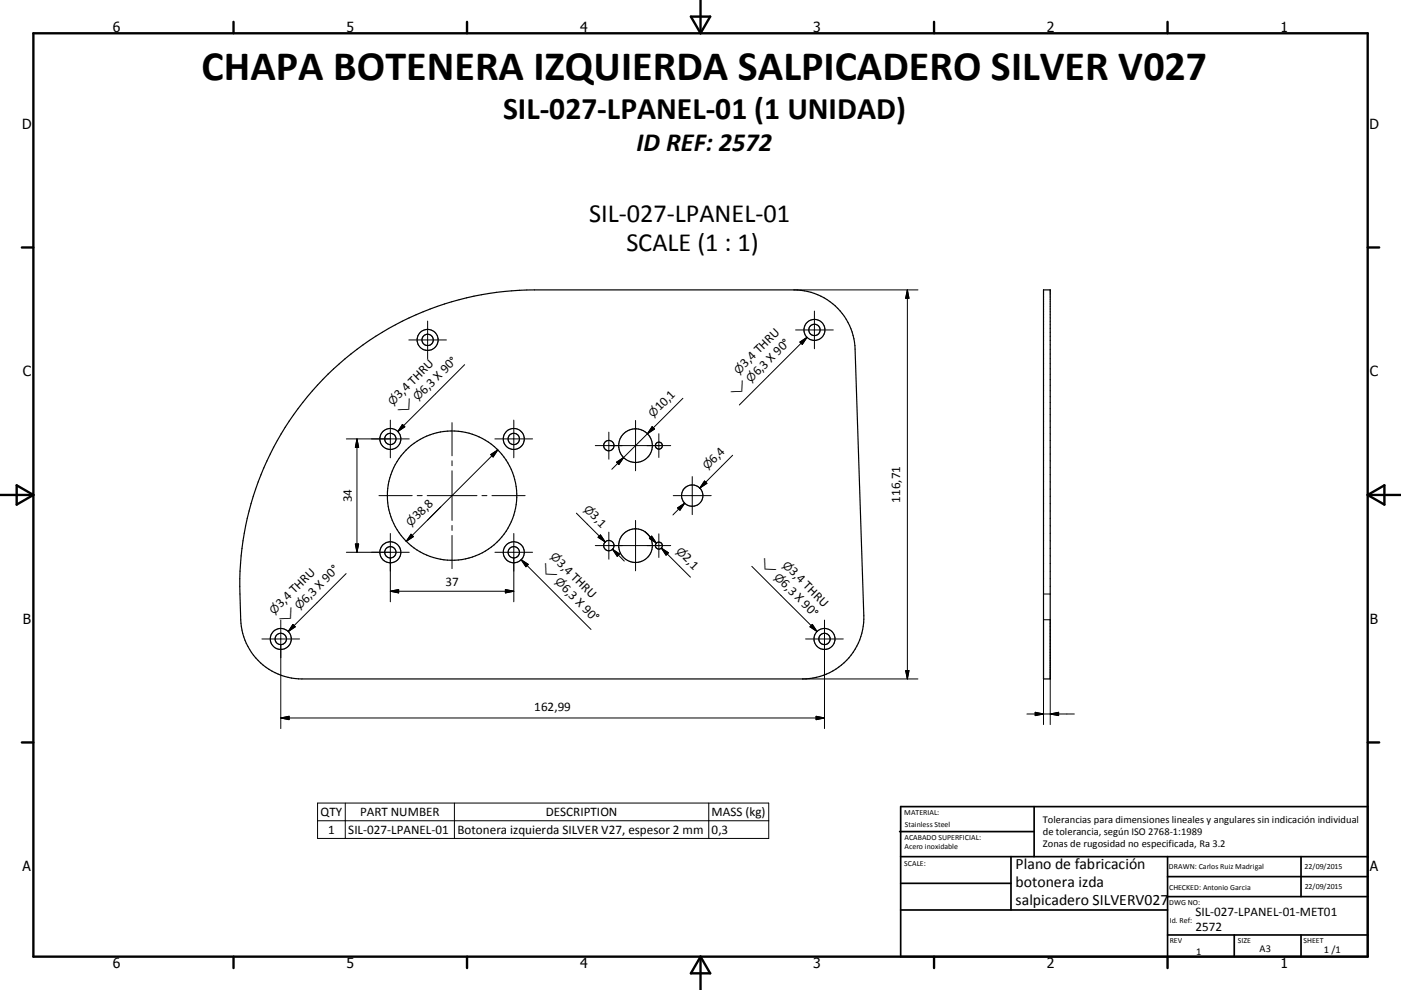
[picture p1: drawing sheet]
<svg xmlns="http://www.w3.org/2000/svg" width="420mm" height="297mm" viewBox="0 0 420 297" stroke-linecap="round" stroke-linejoin="round" font-family="sans-serif">
<g fill="none" stroke="#000" stroke-width=".36">
<path d="M312.9 87h2v116.7h-2zM98.4 112.2a88.6 88.6 0 0 1 61.8-25.2h77.8a18.3 18.3 0 0 1 18.4 17.7l2.6 80a18.4 18.4 0 0 1-18.4 19h-150.1a18.4 18.4 0 0 1-18.3-17.8l-.3-7.7a88.5 88.5 0 0 1 26.5-66z"/>
<circle cx="244.2" cy="99" r="3.1"/>
<circle cx="244.2" cy="99" r="1.7"/>
<circle cx="128.2" cy="102" r="3.2"/>
<circle cx="128.2" cy="102" r="1.7"/>
<circle cx="117" cy="131.7" r="3.2"/>
<circle cx="117" cy="131.7" r="1.7"/>
<circle cx="154" cy="131.7" r="1.7"/>
<circle cx="154" cy="131.7" r="3.2"/>
<circle cx="182.5" cy="133.7" r="1.55"/>
<circle cx="190.5" cy="133.7" r="5"/>
<circle cx="197.5" cy="133.7" r="1.05"/>
<circle cx="135.5" cy="148.7" r="19.4"/>
<circle cx="207.5" cy="148.7" r="3.2"/>
<circle cx="117" cy="165.7" r="1.7"/>
<circle cx="117" cy="165.7" r="3.2"/>
<circle cx="154" cy="165.7" r="3.1"/>
<circle cx="154" cy="165.7" r="1.7"/>
<circle cx="182.5" cy="163.7" r="1.55"/>
<circle cx="190.5" cy="163.7" r="5"/>
<circle cx="197.5" cy="163.7" r="1.04"/>
<circle cx="84.2" cy="191.7" r="1.7"/>
<circle cx="84.2" cy="191.7" r="3.2"/>
<circle cx="247.2" cy="191.7" r="1.7"/>
<circle cx="247.2" cy="191.7" r="3.1"/>
</g>
<g fill="none" stroke="#000" stroke-width=".3">
<path d="M128.2 96.3v11.3M238 87h37.2M238.5 99h11.3M244.2 93.3v11.3M272 87v116.7M272 87l.5 2.5h-1zM122.6 102h11.2M139.3 109.4l-20 20.1M204.7 119.5l-21.3 21.3M239.8 102.6l2.2-1.4-1.5 2.1zM242 101.2l-20.3 20.3M103.8 131.7h18.9"/>
<path d="M107 131.7v34M107 131.7l.5 2.5h-1zM117 126v11.3M120.7 127.3l.7 .7-2.1 1.5zM135.5 126.8v9.9M135.5 138.2v1.5M147.1 136.4l2.1-1.4-1.4 2.1zM148.4 131.7h11.3M149.2 135l-27.4 27.4M154 126v11.3M178.5 133.7h22.6M182.5 129.6v8.2"/>
<path d="M184.9 138.7l2.1-1.4-1.5 2.1zM190.5 126.1v15.1M195.5 128l.7 .7-2.1 1.4zM197.5 130.1v7.1M219.7 136.6l-9.9 9.8M113.6 148.7h10M125.1 148.7h1.5M128.1 148.7h14.9M132.1 152.1l-4 4M135.5 141.2v14.9M135.5 157.6v1.5M144.5 148.7h1.5"/>
<path d="M147.5 148.7h9.9M172.8 154l8.6 8.6M182.5 159.6v8.2M190.5 156.1v15.2M193.3 159.4l3.5 3.5M201.8 148.7h11.4M203.1 152.4l2.2-1.4-1.4 2.1zM205.3 151l-3.6 3.5M207.5 143v11.4M211.2 144.3l.7 .7-2.1 1.4zM103.8 172.1l-17.4 17.4M103.8 165.7h18.9"/>
<path d="M106.5 163.2h1l-.5 2.5zM117 160.1v20.5M117 177.4h37M117 177.4l2.5-.5v1zM123.2 160.3l.7 .7-2.1 1.4zM135.5 160.6v10M148.4 165.7h11.3M151.5 176.9l2.5 .5-2.5 .5zM154 160.1v20.5M156.2 167.9l21 20.9M156.2 167.9l2.2 1.4-.7 .7zM178.5 163.7h22.6"/>
<path d="M179.3 161.2l.7-.7 1.4 2.1zM179.7 160.8l1.7 1.8M183.6 164.8l3.6 3.5M183.6 164.8l2.1 1.4-.6 .7zM194.7 161.5l.7-.7 1.4 2.1zM197.5 160.2v7M198.3 164.4l1.7 1.8M198.3 164.4l2.1 1.4-.7 .8zM198.3 164.4l8.7 8.8M225.4 169.9l19.6 19.6M312.9 178.2h2M78.5 191.7h11.3"/>
<path d="M84.2 186v32.6M87.8 187.3l.7 .7-2.1 1.5zM241.5 191.7h11.3M243.5 187.3l1.5 2.2-2.2-1.5zM247.2 186v32.6M84.2 215.4h163M84.2 215.4l2.5-.5v1zM240.6 203.7h34.6M244.7 214.9l2.5 .5-2.5 .5zM271.5 201.2h1l-.5 2.5zM307.9 214.2h14.2M310.4 213.7l2.5 .5-2.5 .5z"/>
<path d="M312.9 217.4v-31.5h2v31.5M314.9 214.2l2.5-.5v1zM95.2 240.9h135.3v10.6h-135.3zM95.2 246.2h135.3M103.5 240.9v10.6M136.2 240.9v10.6M212.5 240.9v10.6"/>
</g>
<g fill="none" stroke="#000" stroke-width=".71">
<path d="M10 10h400v277h-400zM70 6.6v3.4M140 6.6v3.4M207.1 5h5.8l-2.9 5zM210 0v10M280 6.6v3.4M350 6.6v3.4M6.6 74.2h3.4M410 74.2h3.5M0 148.5h10M5 145.6l5 2.9-5 2.9zM410 148.5h10.1"/>
<path d="M410 148.5l5.1-2.9v5.8zM6.6 222.7h3.4M410 222.7h3.5M70 287v3.4M140 287v3.4M210 287v10M210 287l2.9 5h-5.8zM280 287v3.4M350 287v3.4"/>
</g>
<g fill="none" stroke="#000" stroke-width=".51">
<path d="M269.7 249.5h40.3M270 242h140v45h-140zM270 257h140M303.1 257v16M310 242v15M350 257v30M390.1 257v12M270 265h33.1M270 273h80M350 269h60M350 263h60M350 280.5h60"/>
<path d="M370 280.5v6.5M390.1 280.5v6.5"/>
</g>
<g fill="#000" stroke="#000" stroke-width=".3">
<path d="M272 87l.5 2.5h-1zM239.8 102.6l2.2-1.4-1.5 2.1zM107 131.7l.5 2.5h-1zM120.7 127.3l.7 .7-2.1 1.5zM147.1 136.4l2.1-1.4-1.4 2.1zM184.9 138.7l2.1-1.4-1.5 2.1zM195.5 128l.7 .7-2.1 1.4zM203.1 152.4l2.2-1.4-1.4 2.1zM211.2 144.3l.7 .7-2.1 1.4zM106.5 163.2h1l-.5 2.5zM117 177.4l2.5-.5v1zM123.2 160.3l.7 .7-2.1 1.4z"/>
<path d="M151.5 176.9l2.5 .5-2.5 .5zM156.2 167.9l2.2 1.4-.7 .7zM179.3 161.2l.7-.7 1.4 2.1zM183.6 164.8l2.1 1.4-.6 .7zM195.4 160.8l1.4 2.1-2.1-1.4zM198.3 164.4l2.1 1.4-.7 .8zM87.8 187.3l.7 .7-2.1 1.5zM243.5 187.3l1.5 2.2-2.2-1.5zM84.2 215.4l2.5-.5v1zM244.7 214.9l2.5 .5-2.5 .5zM271.5 201.2h1l-.5 2.5zM310.4 213.7l2.5 .5-2.5 .5z"/>
<path d="M314.9 214.2l2.5-.5v1z"/>
</g>
<text font-size="12.6" x="60.5" y="24">CHAPA BOTENERA IZQUIERDA SALPICADERO SILVER V027</text>
<text font-size="9.4" x="150.9" y="35.7">SIL-027-LPANEL-01 (1 UNIDAD)</text>
<g font-size="7.9">
<text x="190.8" y="45.2">ID REF: 2572</text>
<text x="176.6" y="66.5">SIL-027-LPANEL-01</text>
<text x="187.8" y="75.4">SCALE (1 : 1)</text>
</g>
<g font-size="4.7">
<text x="304.5" y="260.9">Plano de fabricación</text>
<text x="304.5" y="266.2">botonera izda</text>
<text x="304.5" y="271.6">salpicadero SILVERV027</text>
</g>
<g font-size="4.2">
<text x="33.9" y="9.6">6</text>
<text x="103.9" y="9.6">5</text>
<text x="173.9" y="9.6">4</text>
<text x="243.8" y="9.6">3</text>
<text x="313.9" y="9.6">2</text>
<text x="383.9" y="9.6">1</text>
<text x="6.7" y="38.7">D</text>
<text x="410.5" y="38.7">D</text>
<text x="6.9" y="112.9">C</text>
<text x="410.7" y="112.9">C</text>
<text x="6.9" y="187.1">B</text>
<text x="410.7" y="187.1">B</text>
<text x="6.8" y="261.4">A</text>
<text x="410.7" y="261.4">A</text>
<text x="33.9" y="290.4">6</text>
<text x="103.9" y="290.4">5</text>
<text x="173.9" y="290.4">4</text>
<text x="243.8" y="290.4">3</text>
<text x="313.9" y="290.4">2</text>
<text x="383.9" y="290.4">1</text>
</g>
<g font-size="3.9">
<text x="223.4" y="110.4" transform="rotate(-45 223.4 110.4)">3,4 THRU</text>
<text x="227.2" y="112.9" transform="rotate(-45 227.2 112.9)">6,3 X 90°</text>
<text x="119.7" y="119.8" transform="rotate(-45 119.7 119.8)">3,4 THRU</text>
<text x="127.3" y="118.4" transform="rotate(-45 127.3 118.4)">6,3 X 90°</text>
<text x="197.8" y="123.4" transform="rotate(-45 197.8 123.4)">10,1</text>
<text x="214" y="139.1" transform="rotate(-45 214 139.1)">6,4</text>
<text x="105.5" y="150.7" transform="rotate(-90 105.5 150.7)">34</text>
<text x="176.9" y="154.9" transform="rotate(45 176.9 154.9)">3,1</text>
<text x="269.9" y="150.8" transform="rotate(-90 269.9 150.8)">116,71</text>
<text x="125.1" y="156" transform="rotate(-45 125.1 156)">38,8</text>
<text x="204.5" y="167.6" transform="rotate(45 204.5 167.6)">2,1</text>
<text x="166.8" y="169.2" transform="rotate(45 166.8 169.2)">3,4 THRU</text>
<text x="236.5" y="171.7" transform="rotate(45 236.5 171.7)">3,4 THRU</text>
<text x="133.5" y="175.8">37</text>
<text x="168.2" y="176.8" transform="rotate(45 168.2 176.8)">6,3 X 90°</text>
<text x="233.9" y="175.3" transform="rotate(45 233.9 175.3)">6,3 X 90°</text>
<text x="84.2" y="182.5" transform="rotate(-45 84.2 182.5)">3,4 THRU</text>
<text x="91.8" y="181.1" transform="rotate(-45 91.8 181.1)">6,3 X 90°</text>
<text x="160.2" y="213.4">162,99</text>
<text x="96.1" y="244.9">QTY</text>
<text x="107.9" y="244.9">PART NUMBER</text>
<text x="163.7" y="244.9">DESCRIPTION</text>
<text x="213.4" y="244.9">MASS (kg)</text>
<text x="98.4" y="250.1">1</text>
<text x="104.4" y="250.2">SIL-027-LPANEL-01</text>
<text x="137.2" y="250.2">Botonera izquierda SILVER V27, espesor 2 mm</text>
<text x="213.4" y="250.2">0,3</text>
<text x="358.4" y="274.9">SIL-027-LPANEL-01-MET01</text>
<text x="358.4" y="279.4">2572</text>
</g>
<g font-size="3.3">
<text x="221.5" y="112.4" transform="rotate(-45 221.5 112.4)">⌀</text>
<text x="220.6" y="119.5" transform="rotate(-45 220.6 119.5)">⌵</text>
<text x="225.1" y="115" transform="rotate(-45 225.1 115)">⌀</text>
<text x="117.8" y="121.8" transform="rotate(-45 117.8 121.8)">⌀</text>
<text x="120.8" y="124.9" transform="rotate(-45 120.8 124.9)">⌵</text>
<text x="125.3" y="120.4" transform="rotate(-45 125.3 120.4)">⌀</text>
<text x="195.8" y="125.4" transform="rotate(-45 195.8 125.4)">⌀</text>
<text x="212.1" y="141.1" transform="rotate(-45 212.1 141.1)">⌀</text>
<text x="174.8" y="153" transform="rotate(45 174.8 153)">⌀</text>
<text x="123.2" y="158" transform="rotate(-45 123.2 158)">⌀</text>
<text x="164.8" y="167.2" transform="rotate(45 164.8 167.2)">⌀</text>
<text x="202.5" y="165.6" transform="rotate(45 202.5 165.6)">⌀</text>
<text x="161.7" y="170.3" transform="rotate(45 161.7 170.3)">⌵</text>
<text x="227.4" y="168.9" transform="rotate(45 227.4 168.9)">⌵</text>
<text x="231.9" y="173.4" transform="rotate(45 231.9 173.4)">⌀</text>
<text x="234.4" y="169.8" transform="rotate(45 234.4 169.8)">⌀</text>
<text x="166.2" y="174.8" transform="rotate(45 166.2 174.8)">⌀</text>
<text x="82.2" y="184.4" transform="rotate(-45 82.2 184.4)">⌀</text>
<text x="89.7" y="183" transform="rotate(-45 89.7 183)">⌀</text>
<text x="85.3" y="187.5" transform="rotate(-45 85.3 187.5)">⌵</text>
</g>
<g font-size="3.1">
<text x="312.7" y="246.8">Tolerancias para dimensiones lineales y angulares sin indicación individual</text>
<text x="312.7" y="250.4">de tolerancia, según ISO 2768-1:1989</text>
<text x="312.7" y="254">Zonas de rugosidad no especificada, Ra 3.2</text>
<text x="358.6" y="286.5">1</text>
<text x="377.6" y="285.6">A3</text>
<text x="396.9" y="285.9">1 /1</text>
</g>
<g font-size="2.4">
<text x="271.1" y="244.4">MATERIAL:</text>
<text x="271.2" y="252">ACABADO SUPERFICIAL:</text>
<text x="271.3" y="248">Stainless Steel</text>
<text x="271.2" y="254.7">Acero inoxidable</text>
<text x="271.1" y="259.7">SCALE:</text>
<text x="350.4" y="260.8">DRAWN: Carlos Ruiz Madrigal</text>
<text x="391.1" y="260.6">22/09/2015</text>
<text x="350.5" y="267">CHECKED: Antonio Garcia</text>
<text x="391.2" y="266.7">22/09/2015</text>
<text x="350.5" y="271.4">DWG NO:</text>
<text x="350.7" y="276.9">Id. Ref:</text>
<text x="350.7" y="282.8">REV</text>
<text x="371.1" y="282.9">SIZE</text>
<text x="390.8" y="283">SHEET</text>
</g>
</svg>
